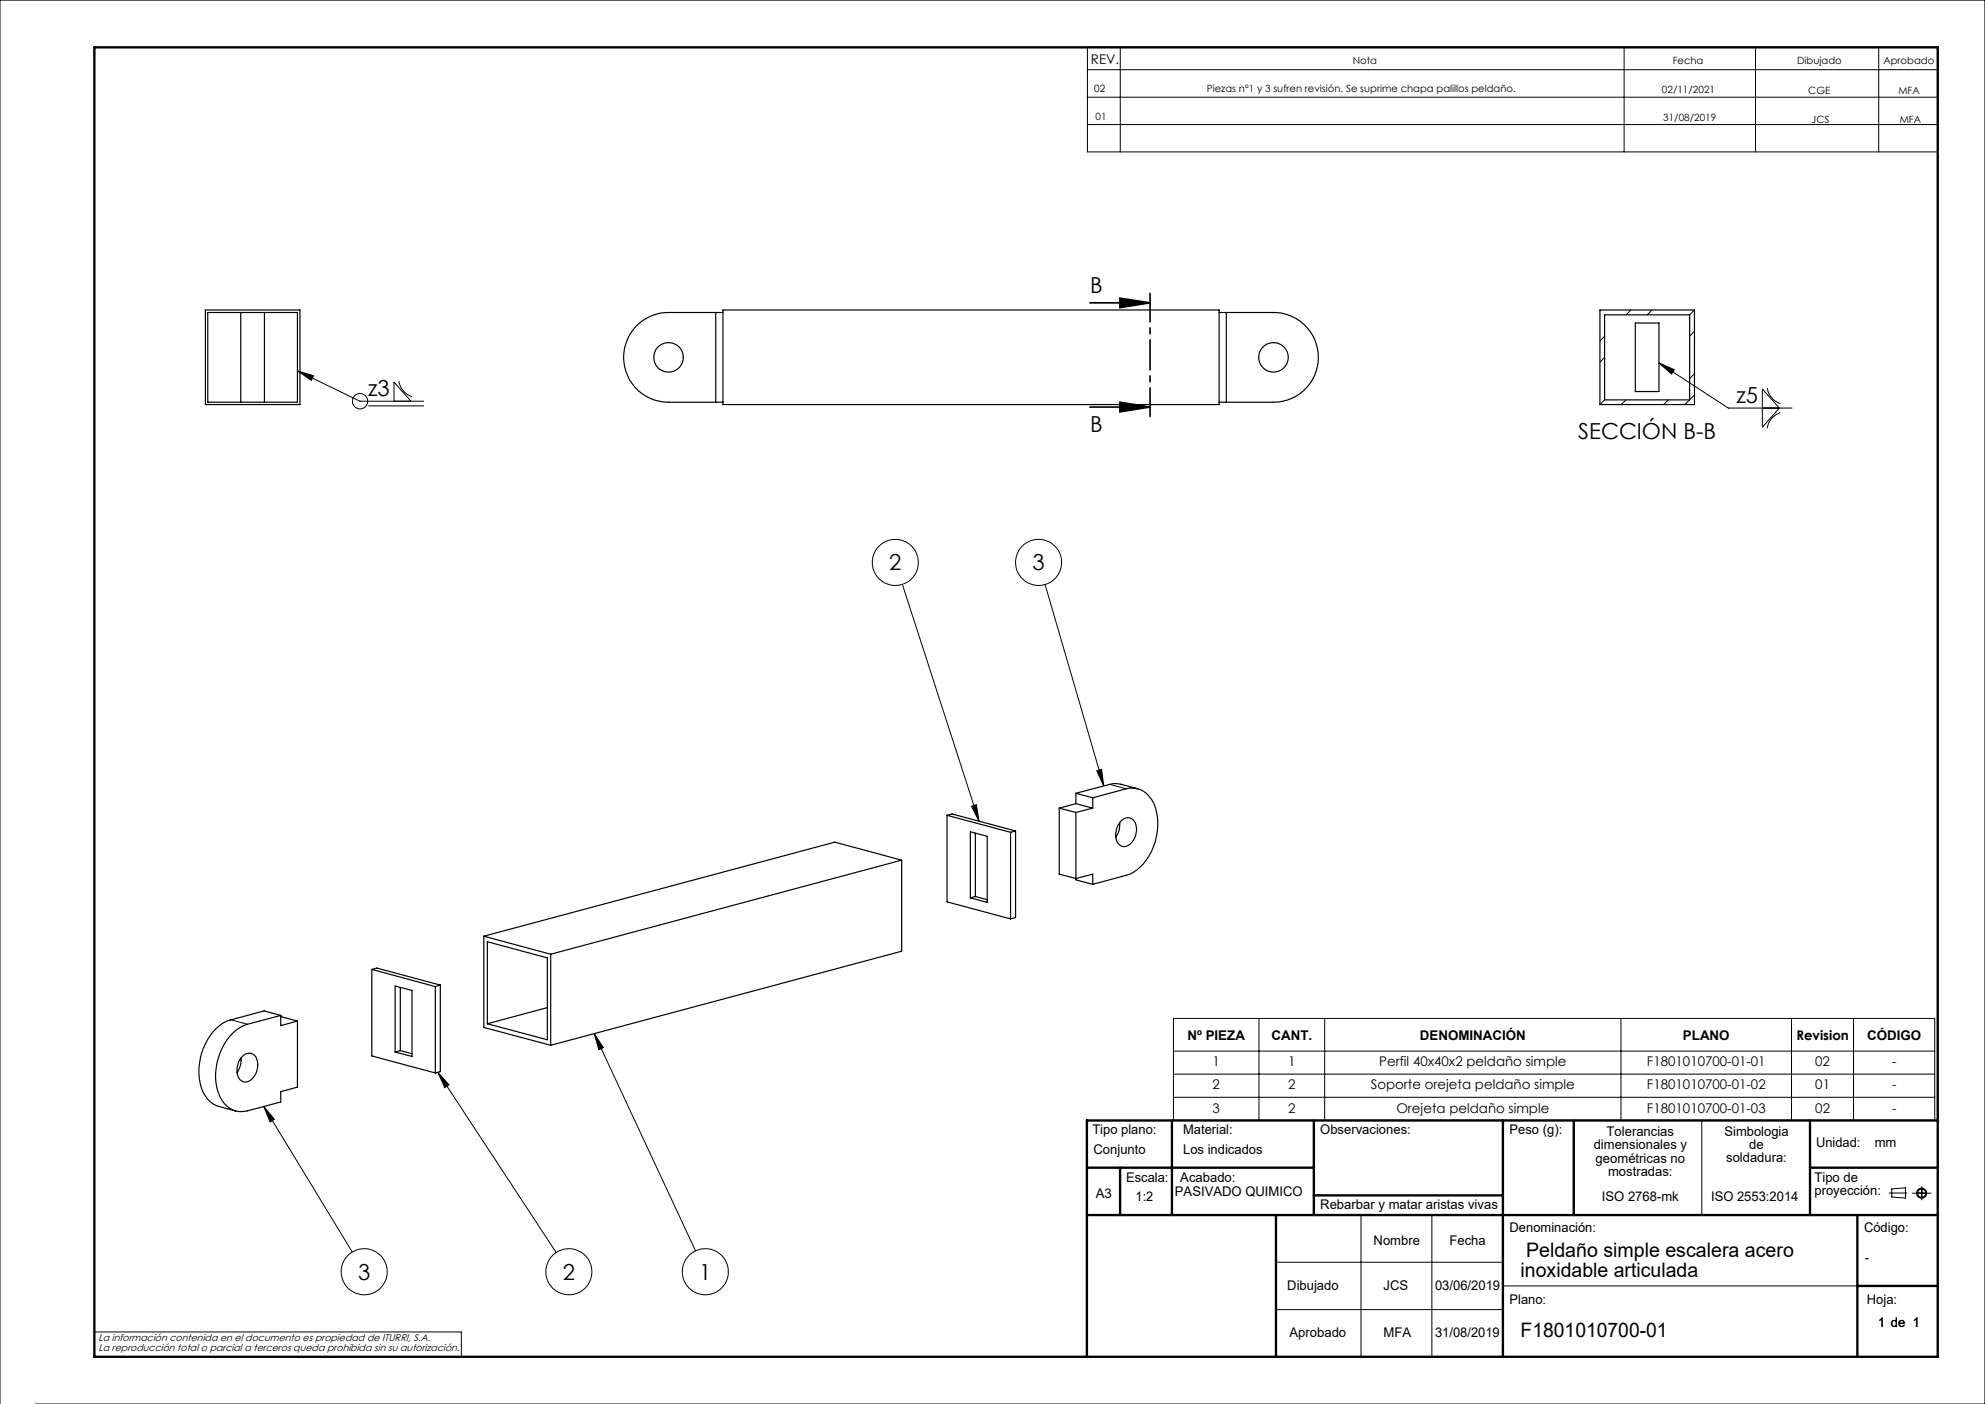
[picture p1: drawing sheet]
<svg xmlns="http://www.w3.org/2000/svg" width="420mm" height="297mm" viewBox="0 0 420 297" stroke-linecap="round" stroke-linejoin="round" font-family="sans-serif">
<g fill="none" stroke="#000" stroke-width=".21">
<path d="M230.1 10h179.9v22.1h-179.9zM230.1 14.7h179.9M237 10v22.1M343.6 10v22.1M371.4 10v22.1M397.5 10v22.1M230.1 20.6h179.9M230.1 26.3h179.9M62.9 78.5l3.4 1-.4 1zM62.9 78.5l13.3 6.4h13.4M339.5 71.1l-1 1M339.5 75.6l-1 1"/>
<path d="M345.1 65.6l-1 1M349.5 65.6l-1 1M351 76.8l3.3 1.4-.6 .9zM351 76.8l14.7 9.5h13.5M358.5 65.6l-1 1M358.5 79.1l-1 1M358.5 70.1l-1 1M78 85.9h11.6M83.4 84.9v-4.1l3.6 4.1M84.4 80.6l.1 .3a4 4 0 0 0 2.7 3M339.5 84.6l-1 1M344 84.6l-1 1"/>
<path d="M353 84.6l-1 1M357.5 84.6l-1 1M358.5 83.6l-1 1M372.9 82.3l3.6 4-3.6 4.1zM373.9 82.1a4.1 4.1 0 0 0 2.8 3.3M376.7 87.3a3.9 3.9 0 0 0-2.8 3.3M190.9 123.6l16.3 50.1M221.1 123.6l12.4 42.7M205.6 170.6l1-.4 .6 3.5zM232.1 163.1l1-.4 .4 3.6zM125.7 218.6l2 3-1 .5zM125.7 218.6l21.5 46"/>
<path d="M248.3 215.4h161.1v21.6h-161.1zM266.4 215.4v21.6M280.3 215.4v21.6M343 215.4v21.6M379.1 215.4v21.6M392.2 215.4v21.6M55.8 234.1l2.3 2.7-1 .5zM55.8 234.1l18.7 30.8M92.6 226.8l2.4 2.7-.9 .6zM92.6 226.8l25.1 38.2M248.3 222.4h161.1M248.3 227.2h161.1"/>
<path d="M248.3 232.1h161.1M360.1 237v20M288 257v30M303 257v30M399.7 252.4h3.8M400.3 251.5l2.9-.2v2.1l-2.9-.2zM404.6 252.4h4M406.6 251v2.8M270 267h48M270 277h48M318 272h75M0 297v-297h420v297h-412.5"/>
<path d="M20 281.8h77.6v5.2"/>
<circle cx="76.2" cy="84.9" r="1.61"/>
<circle cx="189.4" cy="119" r="4.9"/>
<circle cx="219.7" cy="119" r="4.9"/>
<circle cx="406.6" cy="252.4" r=".86"/>
<circle cx="406.6" cy="252.4" r="1.07"/>
<circle cx="77.1" cy="269" r="4.9"/>
<circle cx="120.4" cy="269" r="4.9"/>
<circle cx="149.2" cy="269" r="4.9"/>
</g>
<g fill="none" stroke="#000" stroke-width=".5">
<path d="M20 10h390v277h-390zM248 237v20M278 237v20M318 237v50M333 237v20M383 237v20M410 237h-180v50M230 257h180M230 247h48M237 247v10M270 257v30M278 252.9h40"/>
<path d="M383 247h27M393 257v30M393 272h17"/>
</g>
<path d="M230.6 64.1h12.7M237 63.1l6.3 1-6.3 1zM230.6 86.1h12.7M237 85.1l6.3 1-6.3 1z" fill="none" stroke="#000" stroke-width=".35"/>
<path d="M243.3 62.1v26" fill="none" stroke="#000" stroke-width=".35" stroke-dasharray="6.3 1.3 1.3 1.3" stroke-dashoffset=".3"/>
<g fill="#000">
<path d="M62.9 78.5l3.4 1-.4 1zM351 76.8l3.3 1.4-.6 .9zM125.7 218.6l2 3-1 .5zM92.6 226.8l2.4 2.7-.9 .6zM55.8 234.1l2.3 2.7-1 .5zM205.6 170.6l1-.4 .6 3.5zM232.1 163.1l1-.4 .4 3.6z"/>
<path d="M237 63.1l6.3 1-6.3 1zM237 85.1l6.3 1-6.3 1z"/>
</g>
<g fill="none" stroke="#000" stroke-width=".25">
<path d="M43.5 65.6h20v20h-20zM44 66.1h18.9v19h-18.9zM50.9 66.1v19M56 66.1v19M151.4 66.1v19M153 66.1h-11.5a9.5 9.5 0 0 0-9.6 9.5 9.5 9.5 0 0 0 9.6 9.5h11.5M153 65.6h105v20h-105zM258 66.1h11.5a9.5 9.5 0 0 1 9.4 9.5 9.5 9.5 0 0 1-9.4 9.5h-11.5M259.5 66.1v19M338.5 65.6h20v20h-20zM339.5 66.6h18v18h-18zM346 68.3h5v14.5h-5z"/>
<path d="M200.4 172.5l1-.3 13.5 3.6M200.4 172.5l13.4 3.6M200.4 172.5v18.3l13.4 3.6M205.3 176l3.6 .9v14l-3.6-1zM206.4 176.2v13.4M213.8 176.1v18.3M214.9 175.8v18.3l-1.1 .3M214.9 175.8l-1.1 .3M224.1 171v13.9l3.5 .9 3.6-.9v2.2M224.1 171l3.5 .9M227.6 167.8v2.2M227.6 171.9v14.2l3.6 1"/>
<path d="M227.6 170l3.6 1M227.6 170l-3.5 1M227.6 167.8l3.6 1M231.2 168.8l7.1-1.9a5.1 5.1 0 0 1 6.1 3.8 12.7 12.7 0 0 1-3.8 13.3l-1.6 .9-7.8 2.2M231.2 171l-3.6 .9M231.2 168.8v2.2M236.9 174v.5a4 4 0 0 1-.8 2.6M237.4 173.5a1.78 1.78 0 0 1 2-.4 1.78 1.78 0 0 1 1 1.8 3.6 3.6 0 0 1-2.6 4.2 2.35 2.35 0 0 1-1.7-3.1 4.1 4.1 0 0 1 1.3-2.5zM240.7 166.9l-3.5-1a4.5 4.5 0 0 0-2.5 0l-7.1 1.9M102.4 198l14.1 3.9M102.4 198v19.3l14.1 3.8M103.1 199.2l12.7 3.4v17.4l-12.7-3.4z"/>
<path d="M190.8 182l-74.3 19.9M190.8 182l-14.2-3.9-74.2 19.9M190.8 182v19.2l-74.3 19.9M206.4 189.6l-1.1 .3M206.4 189.6l2.5 .7M59.4 214.8l-7 1.9a10 10 0 0 0-6.2 7.2 10.6 10.6 0 0 0 1.2 9.5 4.6 4.6 0 0 0 5 1.6l7-1.9v-2.2l3.5-.9v-14M59.4 214.8l-3.5-.9-7.1 1.9a9.5 9.5 0 0 0-5.8 6.1 11.5 11.5 0 0 0 .4 9.9 4.9 4.9 0 0 0 3 2.3l3.5 .9M59.4 214.8v2.2l3.5-1M59.4 215l3.5 1M78.7 205.1l13.4 3.6M78.7 205.1v18.3l13.4 3.6M78.7 205.1l1-.3 13.5 3.6"/>
<path d="M83.6 208.6l3.6 .9v14l-3.6-.9zM84.7 208.9v13.3M92.1 208.7v18.3M93.2 208.4l-1.1 .3M93.2 208.4v18.3l-1.1 .3M115.8 213.1l-12.7 3.5M116.5 201.9v19.2M51 223.8a4.5 4.5 0 0 1-.8 3.1M51.1 223.7a1.83 1.83 0 0 1 2.1-.8 1.83 1.83 0 0 1 1.3 1.8 3.6 3.6 0 0 1-2.6 4.2 2.35 2.35 0 0 1-1.7-3.1 3.9 3.9 0 0 1 .9-2.1zM84.7 222.2l-1.1 .4M84.7 222.2l2.5 .7"/>
<circle cx="141.4" cy="75.6" r="3.1"/>
<circle cx="269.4" cy="75.6" r="3.1"/>
</g>
<path d="M238.3 166.9l-3.6-1M52.4 216.7l-3.6-1" fill="none" stroke="#000" stroke-width=".21" stroke-dasharray="6.3 1.3 1.3 1.3 1.3 1.3"/>
<g font-size="4.7">
<text x="230.6" y="61.9">B</text>
<text x="77.9" y="83.8">z3</text>
<text x="367.4" y="85.3">z5</text>
<text x="230.6" y="91.5">B</text>
<text x="334" y="92.9">SECCIÓN B-B</text>
<text x="188.2" y="120.7">2</text>
<text x="218.5" y="120.7">3</text>
<text x="75.8" y="270.7">3</text>
<text x="119.1" y="270.7">2</text>
<text x="148" y="270.7">1</text>
</g>
<g font-size="4.2">
<text x="322.9" y="265.9">Peldaño simple escalera acero</text>
<text x="321.7" y="270.1">inoxidable articulada</text>
<text x="321.7" y="282.8">F1801010700-01</text>
</g>
<g font-size="2.8">
<text x="230.8" y="13.6">REV.</text>
<text x="251.3" y="219.9">Nº PIEZA</text>
<text x="269" y="219.9">CANT.</text>
<text x="300.4" y="219.9">DENOMINACIÓN</text>
<text x="356.1" y="219.9">PLANO</text>
<text x="380.1" y="219.9">Revision</text>
<text x="395.1" y="219.9">CÓDIGO</text>
<text x="256.6" y="225.6">1</text>
<text x="272.6" y="225.6">1</text>
<text x="291.8" y="225.6">Perfil 40x40x2 peldaño simple</text>
<text x="348.5" y="225.6">F1801010700-01-01</text>
<text x="384.1" y="225.6">02</text>
<text x="400.3" y="225.6">-</text>
<text x="256.6" y="230.4">2</text>
<text x="272.6" y="230.4">2</text>
<text x="290" y="230.4">Soporte orejeta peldaño simple</text>
<text x="348.5" y="230.4">F1801010700-01-02</text>
<text x="384.1" y="230.4">01</text>
<text x="400.3" y="230.4">-</text>
<text x="231.1" y="239.9">Tipo plano:</text>
<text x="250.3" y="239.9">Material:</text>
<text x="256.6" y="235.3">3</text>
<text x="272.6" y="235.3">2</text>
<text x="279.3" y="239.9">Observaciones:</text>
<text x="295.5" y="235.3">Orejeta peldaño simple</text>
<text x="319.4" y="239.9">Peso (g):</text>
<text x="348.5" y="235.3">F1801010700-01-03</text>
<text x="384.1" y="235.3">02</text>
<text x="400.3" y="235.3">-</text>
<text x="231.4" y="244.1">Conjunto</text>
<text x="250.3" y="244.1">Los indicados</text>
<text x="337.2" y="243.1">dimensionales y</text>
<text x="337.6" y="246">geométricas no</text>
<text x="339.9" y="240.3">Tolerancias</text>
<text x="364.9" y="240.2">Simbologia</text>
<text x="365.3" y="245.9">soldadura:</text>
<text x="370.1" y="243">de</text>
<text x="384.2" y="242.7">Unidad:</text>
<text x="396.7" y="242.7">mm</text>
<text x="238.3" y="250">Escala:</text>
<text x="249.7" y="250">Acabado:</text>
<text x="340.2" y="248.8">mostradas:</text>
<text x="383.9" y="250">Tipo de</text>
<text x="231.9" y="253.4">A3</text>
<text x="240.3" y="254">1:2</text>
<text x="248.6" y="253">PASIVADO QUIMICO</text>
<text x="279.3" y="255.7">Rebarbar y matar aristas vivas</text>
<text x="338.9" y="254">ISO 2768-mk</text>
<text x="362" y="254">ISO 2553:2014</text>
<text x="383.9" y="252.8">proyección:</text>
<text x="290.6" y="263.3">Nombre</text>
<text x="306.7" y="263.3">Fecha</text>
<text x="319.4" y="260.6">Denominación:</text>
<text x="394.4" y="260.6">Código:</text>
<text x="394.6" y="266.9">-</text>
<text x="272.4" y="273">Dibujado</text>
<text x="292.7" y="273">JCS</text>
<text x="303.6" y="273">03/06/2019</text>
<text x="319.4" y="275.8">Plano:</text>
<text x="395" y="275.8">Hoja:</text>
<text x="397.4" y="280.6">1 de 1</text>
<text x="272.8" y="282.8">Aprobado</text>
<text x="292.7" y="282.8">MFA</text>
<text x="303.6" y="282.8">31/08/2019</text>
</g>
<g font-size="2.1">
<text x="286.2" y="13.6">Nota</text>
<text x="353.9" y="13.6">Fecha</text>
<text x="380.3" y="13.6">Dibujado</text>
<text x="398.5" y="13.6">Aprobado</text>
<text x="231.5" y="19.4">02</text>
<text x="255.3" y="19.5">Piezas nº1 y 3 sufren revisión. Se suprime chapa palillos peldaño.</text>
<text x="351.7" y="19.6">02/11/2021</text>
<text x="382.6" y="19.9">CGE</text>
<text x="401.7" y="19.9">MFA</text>
<text x="231.8" y="25.4">01</text>
<text x="351.9" y="25.6">31/08/2019</text>
<text x="383.3" y="25.9">JCS</text>
<text x="401.9" y="25.9">MFA</text>
<text x="20.8" y="283.7">La información contenida en el documento es propiedad de ITURRI, S.A.</text>
<text x="20.8" y="285.7">La reproducción total o parcial a terceros queda prohibida sin su autorización.</text>
</g>
</svg>
